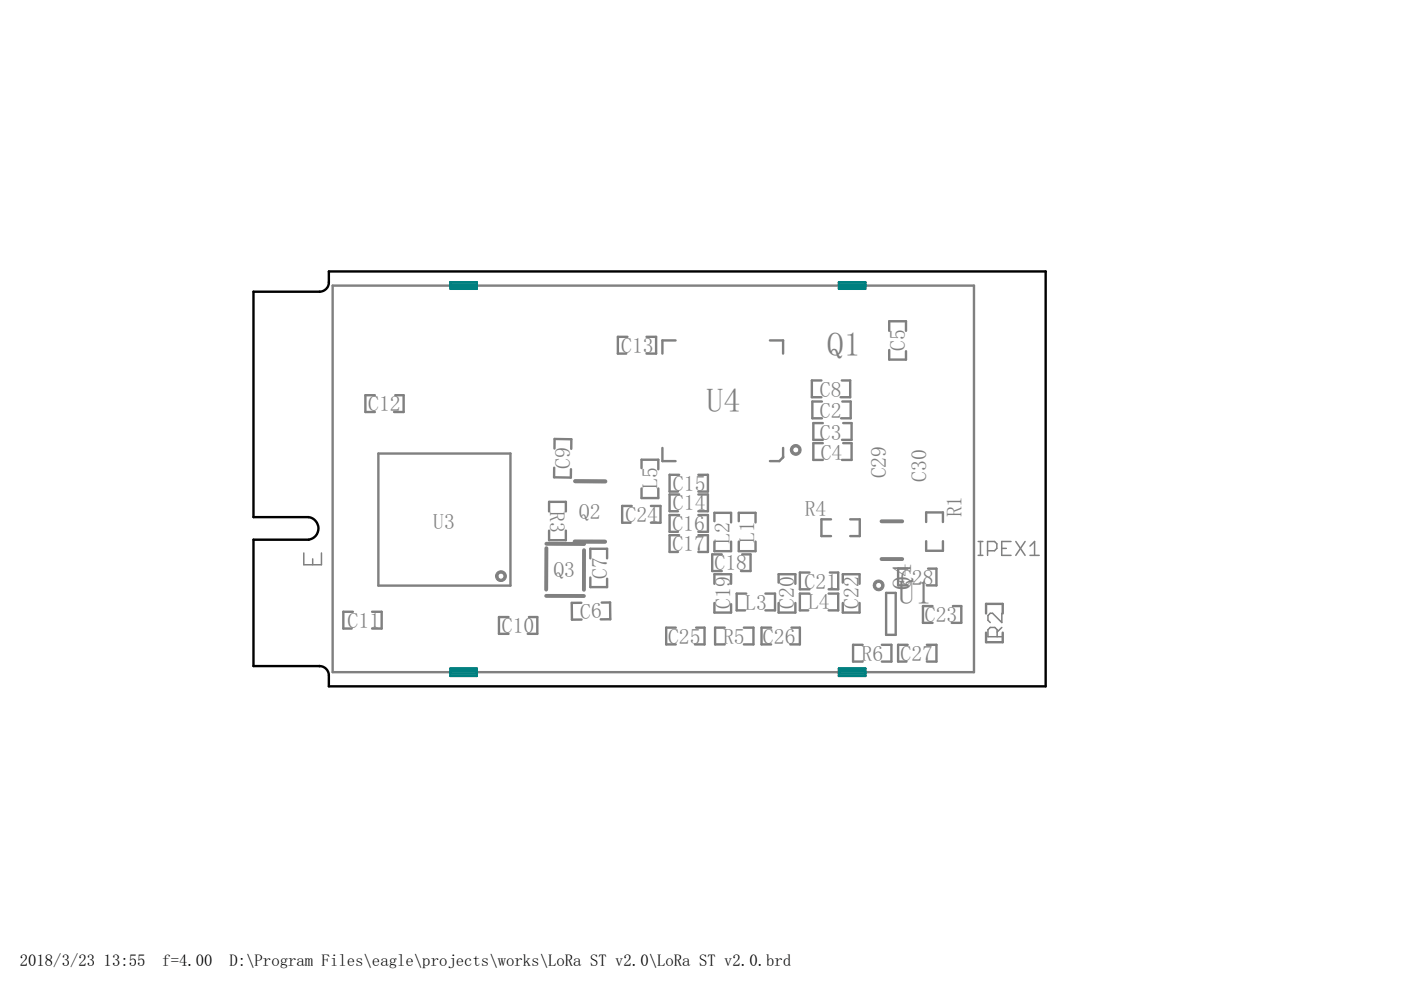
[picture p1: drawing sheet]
<svg xmlns="http://www.w3.org/2000/svg" width="297mm" height="210mm" viewBox="0 0 297 210" stroke-linecap="round" stroke-linejoin="round" font-family="sans-serif">
<g fill="none" stroke="#808080" stroke-width=".32">
<path d="M64.4 117.2v2.5h3.8v-2.5M66.3 118.5v1.2M207.4 117.8h1M207.4 114.8h1M207.9 114.8v3M209.4 116.8h1.5l.4-.5v-1l-.4-.5h-1.5v3M212.4 116.3h1M214.4 114.8h-2v3h2M215.4 114.8l1.9 3M217.3 114.8l-1.9 3M218.4 117.8h1.9M218.4 115.8l1-1v3"/>
<path d="M211.4 135v-1.5l-.5-.5h-.9l-.5 .5v1.5h2.9M212.4 130v2l-2-2h-.4l-.5 .5v1l.5 .5M212.4 133l-1 1"/>
</g>
<path d="M121.9 114.8l6.4 .1M121.9 102l6.4 .1" fill="none" stroke="#808080" stroke-width=".89"/>
<g fill="none" stroke="#808080" stroke-width=".51">
<path d="M70.5 60.6h136v81.9h-136zM133 71.4h-2v3.6h1.8M137.1 71.4h2v3.6h-2M143.2 72.2h-2.8v2.8M163.2 72.2h2.8v2.8M188.5 70.1v-2h3.6v2M188.5 74.2v2h3.6v-1.7M79.5 83.8h-2v3.6h2M80.2 96.2h28v28h-28zM83.8 83.8h1.8v3.6h-2.1M117.5 99.2v2l3.5 .1 .1-1.8M117.6 95.1v-2h3.5v2.1"/>
<path d="M136 99.3v-1.8h3.6v2M140.4 95v2.8h2.8M166 95v2l-.8 .8h-2M174.2 80.7h-2.1v3.5h2.1M174.3 85.1h-2.1v3.6h2.1M174.5 89.7h-2.1v3.6h2.1M174.5 94h-2.1v3.5h2.1M178.5 80.7h1.8v3.5h-2.1M178.6 85.1h1.8v3.6h-2.1M178.8 89.7h1.8v3.6h-2.1M178.8 94h1.8v3.5h-2.1M116.4 108.4v-2h3.6v2"/>
<path d="M116.4 112.5v2h3.6v-2M125.2 118.4v-2h3.5v2M133.9 107.3h-2v3.5h1.8M136 103.6v2h3.6v-2M138 107.3h2v3.5h-2M144 104.8h-2v3.6h1.7M144 100.7h-2v3.5h1.7M144 109.2h-2v3.6h1.7M144 113.5h-2v3.5h1.7M148.1 104.8h2v3.6h-2M148.1 100.7h2v3.5h-2M148.1 109.2h2v3.6h-2"/>
<path d="M148.1 113.5h2v3.5h-2M151.5 110.5v-1.8h3.5v2.1M151.5 114.8v2.1h3.5v-2.1M153 117.5h-2v3.6h2M156.6 110.5v-1.8h3.6v2.1M156.6 114.8v2.1h3.6v-2.1M157.4 117.5h1.7v3.6h-2M176.2 110.1h-2v3.6h2M180.3 110.1h2v3.6h-2M196.4 110.7v-2.1h3.5v2.1M196.4 114.7v2.1h3.5v-2.1M74.8 129.7h-2v3.6h1.8"/>
<path d="M78.9 129.7h2v3.6h-2M107.8 130.8h-2v3.6h2M112.1 130.8h1.8v3.6h-2M123.3 127.8h-2.1l.1 3.6h2M125.2 122.4v2.1h3.5v-1.8M127.6 127.8l1.7-.1 .1 3.6h-2M143.3 133.1h-2.1v3.5h2.1M147.6 133.1h1.8v3.5h-2.1M151.5 123.8v-2h3.5v2M151.5 127.8v2.1h3.5v-1.8M153.6 133.1h-2v3.5h2M157.7 133.1h2v3.5h-2"/>
<path d="M158.2 125.9h-2v3.5h1.8M162.3 125.9h2v3.5h-2M163.5 133.1h-2v3.5h2M165.1 127.8v2.1h3.5v-2.1M165.1 123.5v-1.7h3.5v2M167.8 133.1h1.8v3.5h-2M171.6 125.9h-2v3.5h1.8M171.6 121.4h-2v3.5h2M175.7 125.9h2v3.5h-2M175.9 121.4h1.8v3.5h-2M178.7 127.8v2.1h3.5v-2.1M178.7 123.5v-1.7h3.5v2"/>
<path d="M182.9 136.7h-2v3.6h2M187 136.7h2v3.6h-2M187.9 125.7h2v8.9h-2zM192.4 120.6h-2v3.5h2M192.4 136.7h-2v3.6h1.8M196.5 136.7h2v3.6h-2M196.8 120.6h1.7v3.5h-2M197.7 128.5h-2v3.6h2M202 128.5h1.8v3.6h-2M209.1 130.1v-2.1h3.5v2.1M209.1 134.1v2.1h3.5v-2.1"/>
</g>
<path d="M115.8 115.3h8M115.8 116.2v8.8M123.8 116.6v8.5M186.9 118.5h4.4M186.9 110.5h4.4M115.8 126.3l8 .1" fill="none" stroke="#808080" stroke-width=".83"/>
<g fill="#808080" stroke="#808080" stroke-width=".21">
<path d="M105.5 121.3a1.15 1.15 0 0 1 1.8 .3 1.15 1.15 0 0 1-.8 1.7 1.15 1.15 0 0 1-1.4-1.1h.5a.64 .64 0 0 1 .9-.6 .64 .64 0 0 1 .1 1.1 .64 .64 0 0 1-1-.4v-.1h-.5v-.4z" fill-rule="evenodd"/>
<path d="M185.6 123.2a1.15 1.15 0 0 1 1.7 .4 1.15 1.15 0 0 1-.7 1.6 1.15 1.15 0 0 1-1.5-1.1h.6a.64 .64 0 0 1 .9-.5 .64 .64 0 0 1 .1 1 .64 .64 0 0 1-1-.3v-.2h-.6z" fill-rule="evenodd"/>
<path d="M168 94.5a1.15 1.15 0 0 1 1.8 .4 1.15 1.15 0 0 1-.9 1.6 1.15 1.15 0 0 1-1.3-1.1h.5a.65 .65 0 0 1 .8-.7 .65 .65 0 0 1 .3 1.1 .65 .65 0 0 1-1.1-.2v-.2h-.5z" fill-rule="evenodd"/>
</g>
<path d="M67.7 141.2a1.99 1.99 0 0 1 2 2M67.8 141.2h-14.1v-26.8h11.7a2.41 2.41 0 0 0 2.1-2.4 2.41 2.41 0 0 0-2.1-2.4h-11.7v-47.8h14.1a1.99 1.99 0 0 0 1.9-2v-2.2h152v87.9h-152v-2.3" fill="none" stroke="#000" stroke-width=".51"/>
<g fill="none" stroke="#008080" stroke-width=".51">
<path d="M95.5 59.8h5.6v1.4h-5.6zM95.5 59.9h5.6M177.9 59.8h5.6v1.4h-5.6zM177.9 59.9h5.6M95.5 60.9h5.6M95.5 60.4h5.6M177.9 60.9h5.6M177.9 60.4h5.6M95.5 141.7h5.6v1.6h-5.6zM95.5 143.3h5.6M95.5 142.8h5.6M95.5 142.3h5.6"/>
<path d="M95.5 141.8h5.6M177.9 141.7h5.6v1.6h-5.6zM177.9 143.3h5.6M177.9 142.8h5.6M177.9 142.3h5.6M177.9 141.8h5.6"/>
</g>
<g font-size="7.2" fill="#808080">
<text x="175.3" y="75.5">Q1</text>
<text x="149.8" y="87.3">U4</text>
<text x="190.4" y="128">U1</text>
</g>
<text font-size="5.7" fill="#808080" x="193.3" y="125.2" transform="rotate(-90 193.3 125.2)">Q4</text>
<g font-size="4.6" fill="#808080">
<text x="131.7" y="74.8">C13</text>
<text x="191.9" y="74.4" transform="rotate(-90 191.9 74.4)">C5</text>
<text x="78.1" y="87.2">C12</text>
<text x="173.8" y="88.5">C2</text>
<text x="173.8" y="84.2">C8</text>
<text x="173.8" y="93.2">C3</text>
<text x="120.9" y="99.4" transform="rotate(-89 120.9 99.4)">C9</text>
<text x="174" y="97.5">C4</text>
<text x="187.9" y="101.4" transform="rotate(-90 187.9 101.4)">C29</text>
<text x="139.4" y="103.7" transform="rotate(-90 139.4 103.7)">L5</text>
<text x="142.7" y="104.1">C15</text>
<text x="196.4" y="102.1" transform="rotate(-90 196.4 102.1)">C30</text>
<text x="91.8" y="112.1">U3</text>
<text x="116.6" y="108.4" transform="rotate(90 116.6 108.4)">R3</text>
<text x="122.7" y="110">Q2</text>
<text x="132.6" y="110.7">C24</text>
<text x="142.6" y="112.6">C16</text>
<text x="142.7" y="108.1">C14</text>
<text x="170.6" y="109.4">R4</text>
<text x="203.9" y="109.7" transform="rotate(-90 203.9 109.7)">R1</text>
<text x="142.6" y="116.9">C17</text>
<text x="154.8" y="115.3" transform="rotate(-90 154.8 115.3)">L2</text>
<text x="159.9" y="115.2" transform="rotate(-90 159.9 115.2)">L1</text>
<text x="117.3" y="122.4">Q3</text>
<text x="128.8" y="122.8" transform="rotate(-90 128.8 122.8)">C7</text>
<text x="151.5" y="120.9">C18</text>
<text x="170.6" y="124.8">C21</text>
<text x="191" y="124">C28</text>
<text x="123" y="131.2" transform="rotate(-1 123 131.2)">C6</text>
<text x="154.9" y="129.2" transform="rotate(-90 154.9 129.2)">C19</text>
<text x="158" y="129.3">L3</text>
<text x="168.4" y="129.2" transform="rotate(-90 168.4 129.2)">C20</text>
<text x="171.3" y="129.2">L4</text>
<text x="182.1" y="129.1" transform="rotate(-90 182.1 129.1)">C22</text>
<text x="196.1" y="131.9">C23</text>
<text x="73.7" y="133.1">C11</text>
<text x="106.4" y="134.2">C10</text>
<text x="141.6" y="136.5">C25</text>
<text x="153.3" y="136.6">R5</text>
<text x="161.8" y="136.5">C26</text>
<text x="182.7" y="140.1">R6</text>
<text x="190.9" y="140.1">C27</text>
</g>
<g font-size="3.5">
<text x="4.2" y="204.7">2018/3/23</text>
<text x="22" y="204.7">13:55</text>
<text x="34.4" y="204.7">f=4.00</text>
<text x="48.6" y="204.7">D:\Program Files\eagle\projects\works\LoRa ST v2.0\LoRa ST v2.0.brd</text>
</g>
</svg>
